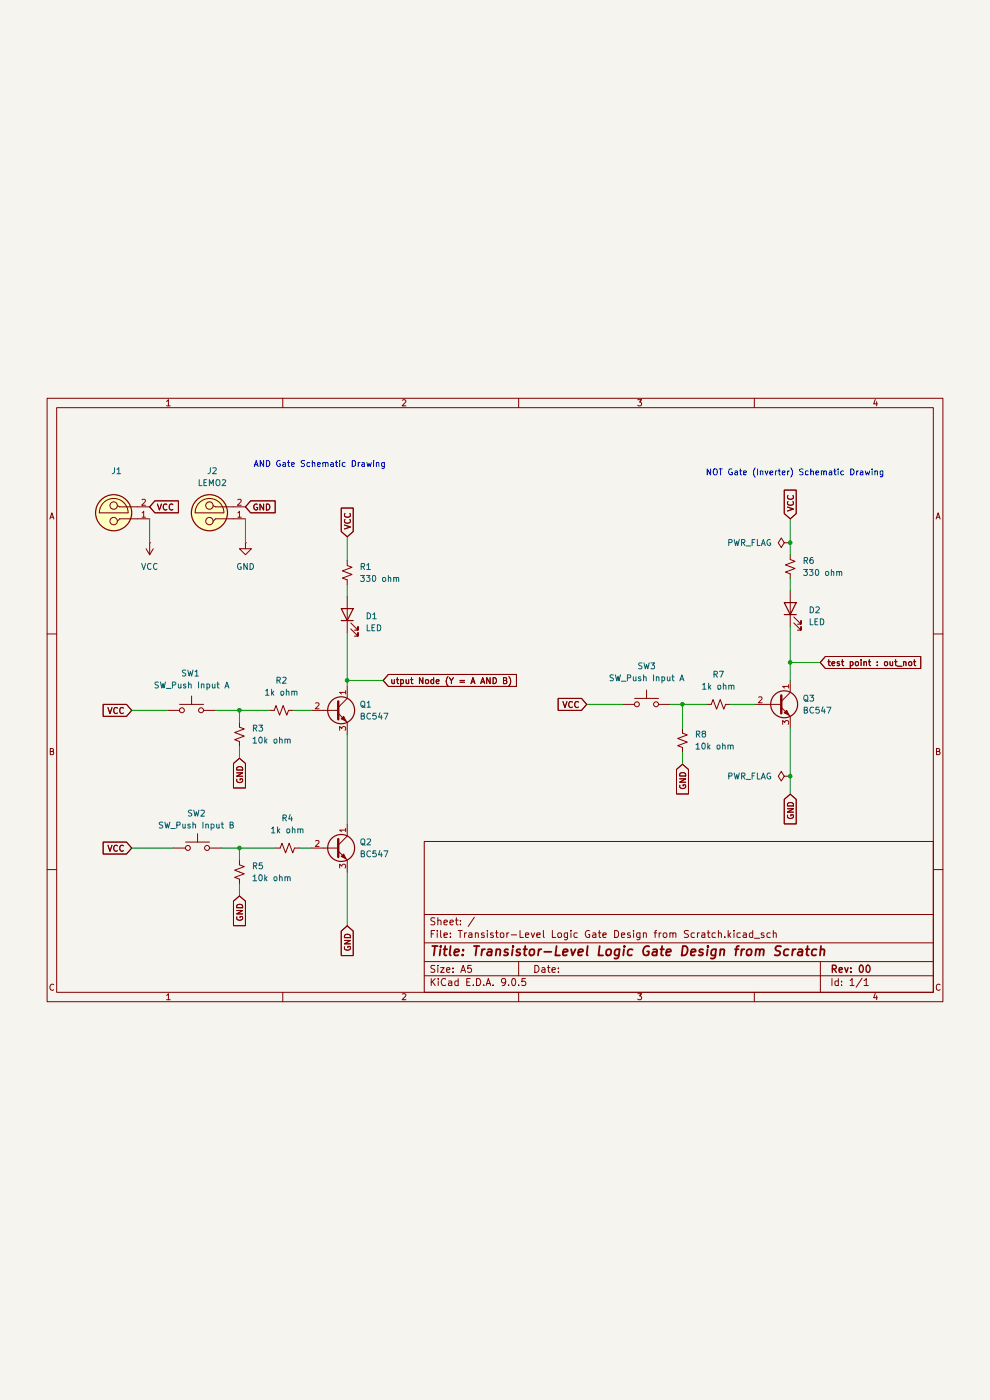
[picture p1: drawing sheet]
(kicad_sch
 (version 20250114)
 (generator "eeschema")
 (generator_version "9.0")
 (paper "A5")
 (title_block
  (title "Transistor-Level Logic Gate Design from Scratch")
  (rev "00"))
 (lib_symbols
  (symbol "Connector:LEMO2"
   (pin_names
    (offset 1.016) (hide yes)) (exclude_from_sim no) (in_bom yes) (on_board yes)
   (property "Reference" "J" (at 0 6.35 0) (effects (font (size 1.27 1.27))))
   (property "Value" "LEMO2" (at 0 -3.81 0) (effects (font (size 1.27 1.27))))
   (property "Footprint" "" (at 0 1.27 0) (effects (font (size 1.27 1.27)) (hide yes)))
   (property "Datasheet" "~" (at 0 1.27 0) (effects (font (size 1.27 1.27)) (hide yes)))
   (property "Description" "2-pin LEMO connector" (at 0 0 0) (effects (font (size 1.27 1.27)) (hide yes)))
   (symbol "LEMO2_0_1"
    (polyline (pts (xy -5.08 2.54) (xy -1.27 2.54)) (stroke (width 0) (type default)) (fill (type none)))
    (polyline (pts (xy -5.08 0) (xy -1.27 0)) (stroke (width 0) (type default)) (fill (type none)))
    (polyline (pts (xy -3.048 1.27) (xy 3.048 1.27)) (stroke (width 0) (type default)) (fill (type none)))
    (polyline (pts (xy -1.27 2.54) (xy -0.762 3.048)) (stroke (width 0) (type default)) (fill (type none)))
    (polyline (pts (xy -0.762 -0.2286) (xy -1.27 0)) (stroke (width 0) (type default)) (fill (type none)))
    (arc (start 0 -1.778) (mid -2.1553 -0.8853) (end -3.048 1.27) (stroke (width 0) (type default)) (fill (type none)))
    (circle (center 0 3.048) (radius 0.762) (stroke (width 0) (type default)) (fill (type none)))
    (circle (center 0 1.27) (radius 3.81) (stroke (width 0.254) (type default)) (fill (type background)))
    (circle (center 0 -0.2286) (radius 0.762) (stroke (width 0) (type default)) (fill (type none)))
    (arc (start 3.048 1.27) (mid 2.1553 -0.8853) (end 0 -1.778) (stroke (width 0) (type default)) (fill (type none))))
   (symbol "LEMO2_1_1"
    (pin passive line (at -7.62 2.54 0) (length 2.54) (name "~" (effects (font (size 1.27 1.27)))) (number "1" (effects (font (size 1.27 1.27)))))
    (pin passive line (at -7.62 0 0) (length 2.54) (name "~" (effects (font (size 1.27 1.27)))) (number "2" (effects (font (size 1.27 1.27))))))
   (embedded_fonts no))
  (symbol "Device:LED"
   (pin_numbers (hide yes))
   (pin_names
    (offset 1.016) (hide yes)) (exclude_from_sim no) (in_bom yes) (on_board yes)
   (property "Reference" "D" (at 0 2.54 0) (effects (font (size 1.27 1.27))))
   (property "Value" "LED" (at 0 -2.54 0) (effects (font (size 1.27 1.27))))
   (property "Footprint" "" (at 0 0 0) (effects (font (size 1.27 1.27)) (hide yes)))
   (property "Datasheet" "~" (at 0 0 0) (effects (font (size 1.27 1.27)) (hide yes)))
   (property "Description" "Light emitting diode" (at 0 0 0) (effects (font (size 1.27 1.27)) (hide yes)))
   (property "Sim.Pins" "1=K 2=A" (at 0 0 0) (effects (font (size 1.27 1.27)) (hide yes)))
   (symbol "LED_0_1"
    (polyline (pts (xy -3.048 -0.762) (xy -4.572 -2.286) (xy -3.81 -2.286) (xy -4.572 -2.286) (xy -4.572 -1.524)) (stroke (width 0) (type default)) (fill (type none)))
    (polyline (pts (xy -1.778 -0.762) (xy -3.302 -2.286) (xy -2.54 -2.286) (xy -3.302 -2.286) (xy -3.302 -1.524)) (stroke (width 0) (type default)) (fill (type none)))
    (polyline (pts (xy -1.27 0) (xy 1.27 0)) (stroke (width 0) (type default)) (fill (type none)))
    (polyline (pts (xy -1.27 -1.27) (xy -1.27 1.27)) (stroke (width 0.254) (type default)) (fill (type none)))
    (polyline (pts (xy 1.27 -1.27) (xy 1.27 1.27) (xy -1.27 0) (xy 1.27 -1.27)) (stroke (width 0.254) (type default)) (fill (type none))))
   (symbol "LED_1_1"
    (pin passive line (at -3.81 0 0) (length 2.54) (name "K" (effects (font (size 1.27 1.27)))) (number "1" (effects (font (size 1.27 1.27)))))
    (pin passive line (at 3.81 0 180) (length 2.54) (name "A" (effects (font (size 1.27 1.27)))) (number "2" (effects (font (size 1.27 1.27))))))
   (embedded_fonts no))
  (symbol "Device:R_Small_US"
   (pin_numbers (hide yes))
   (pin_names
    (offset 0.254) (hide yes)) (exclude_from_sim no) (in_bom yes) (on_board yes)
   (property "Reference" "R" (at 0.762 0.508 0) (effects (font (size 1.27 1.27)) (justify left)))
   (property "Value" "R_Small_US" (at 0.762 -1.016 0) (effects (font (size 1.27 1.27)) (justify left)))
   (property "Footprint" "" (at 0 0 0) (effects (font (size 1.27 1.27)) (hide yes)))
   (property "Datasheet" "~" (at 0 0 0) (effects (font (size 1.27 1.27)) (hide yes)))
   (property "Description" "Resistor, small US symbol" (at 0 0 0) (effects (font (size 1.27 1.27)) (hide yes)))
   (symbol "R_Small_US_1_1"
    (polyline (pts (xy 0 1.524) (xy 1.016 1.143) (xy 0 0.762) (xy -1.016 0.381) (xy 0 0)) (stroke (width 0) (type default)) (fill (type none)))
    (polyline (pts (xy 0 0) (xy 1.016 -0.381) (xy 0 -0.762) (xy -1.016 -1.143) (xy 0 -1.524)) (stroke (width 0) (type default)) (fill (type none)))
    (pin passive line (at 0 2.54 270) (length 1.016) (name "~" (effects (font (size 1.27 1.27)))) (number "1" (effects (font (size 1.27 1.27)))))
    (pin passive line (at 0 -2.54 90) (length 1.016) (name "~" (effects (font (size 1.27 1.27)))) (number "2" (effects (font (size 1.27 1.27))))))
   (embedded_fonts no))
  (symbol "Switch:SW_Push"
   (pin_numbers (hide yes))
   (pin_names
    (offset 1.016) (hide yes)) (exclude_from_sim no) (in_bom yes) (on_board yes)
   (property "Reference" "SW" (at 1.27 2.54 0) (effects (font (size 1.27 1.27)) (justify left)))
   (property "Value" "SW_Push" (at 0 -1.524 0) (effects (font (size 1.27 1.27))))
   (property "Footprint" "" (at 0 5.08 0) (effects (font (size 1.27 1.27)) (hide yes)))
   (property "Datasheet" "~" (at 0 5.08 0) (effects (font (size 1.27 1.27)) (hide yes)))
   (property "Description" "Push button switch, generic, two pins" (at 0 0 0) (effects (font (size 1.27 1.27)) (hide yes)))
   (symbol "SW_Push_0_1"
    (circle (center -2.032 0) (radius 0.508) (stroke (width 0) (type default)) (fill (type none)))
    (polyline (pts (xy 0 1.27) (xy 0 3.048)) (stroke (width 0) (type default)) (fill (type none)))
    (circle (center 2.032 0) (radius 0.508) (stroke (width 0) (type default)) (fill (type none)))
    (polyline (pts (xy 2.54 1.27) (xy -2.54 1.27)) (stroke (width 0) (type default)) (fill (type none)))
    (pin passive line (at -5.08 0 0) (length 2.54) (name "1" (effects (font (size 1.27 1.27)))) (number "1" (effects (font (size 1.27 1.27)))))
    (pin passive line (at 5.08 0 180) (length 2.54) (name "2" (effects (font (size 1.27 1.27)))) (number "2" (effects (font (size 1.27 1.27))))))
   (embedded_fonts no))
  (symbol "Transistor_BJT:BC547"
   (pin_names
    (offset 0) (hide yes)) (exclude_from_sim no) (in_bom yes) (on_board yes)
   (property "Reference" "Q" (at 5.08 1.905 0) (effects (font (size 1.27 1.27)) (justify left)))
   (property "Value" "BC547" (at 5.08 0 0) (effects (font (size 1.27 1.27)) (justify left)))
   (property "Footprint" "Package_TO_SOT_THT:TO-92_Inline" (at 5.08 -1.905 0) (effects (font (size 1.27 1.27)
    (italic yes)) (justify left) (hide yes)))
   (property "Datasheet" "https://www.onsemi.com/pub/Collateral/BC550-D.pdf" (at 0 0 0) (effects (font (size 1.27 1.27)) (justify left) (hide yes)))
   (property "Description" "0.1A Ic, 45V Vce, Small Signal NPN Transistor, TO-92" (at 0 0 0) (effects (font (size 1.27 1.27)) (hide yes)))
   (symbol "BC547_0_1"
    (polyline (pts (xy -2.54 0) (xy 0.635 0)) (stroke (width 0) (type default)) (fill (type none)))
    (polyline (pts (xy 0.635 1.905) (xy 0.635 -1.905)) (stroke (width 0.508) (type default)) (fill (type none)))
    (circle (center 1.27 0) (radius 2.8194) (stroke (width 0.254) (type default)) (fill (type none))))
   (symbol "BC547_1_1"
    (polyline (pts (xy 0.635 0.635) (xy 2.54 2.54)) (stroke (width 0) (type default)) (fill (type none)))
    (polyline (pts (xy 0.635 -0.635) (xy 2.54 -2.54)) (stroke (width 0) (type default)) (fill (type none)))
    (polyline (pts (xy 1.27 -1.778) (xy 1.778 -1.27) (xy 2.286 -2.286) (xy 1.27 -1.778)) (stroke (width 0) (type default)) (fill (type outline)))
    (pin input line (at -5.08 0 0) (length 2.54) (name "B" (effects (font (size 1.27 1.27)))) (number "2" (effects (font (size 1.27 1.27)))))
    (pin passive line (at 2.54 5.08 270) (length 2.54) (name "C" (effects (font (size 1.27 1.27)))) (number "1" (effects (font (size 1.27 1.27)))))
    (pin passive line (at 2.54 -5.08 90) (length 2.54) (name "E" (effects (font (size 1.27 1.27)))) (number "3" (effects (font (size 1.27 1.27))))))
   (embedded_fonts no))
  (symbol "power:GND"
   (power)
   (pin_numbers (hide yes))
   (pin_names
    (offset 0) (hide yes)) (exclude_from_sim no) (in_bom yes) (on_board yes)
   (property "Reference" "#PWR" (at 0 -6.35 0) (effects (font (size 1.27 1.27)) (hide yes)))
   (property "Value" "GND" (at 0 -3.81 0) (effects (font (size 1.27 1.27))))
   (property "Footprint" "" (at 0 0 0) (effects (font (size 1.27 1.27)) (hide yes)))
   (property "Datasheet" "" (at 0 0 0) (effects (font (size 1.27 1.27)) (hide yes)))
   (property "Description" "Power symbol creates a global label with name \"GND\" , ground" (at 0 0 0) (effects (font (size 1.27 1.27)) (hide yes)))
   (symbol "GND_0_1"
    (polyline (pts (xy 0 0) (xy 0 -1.27) (xy 1.27 -1.27) (xy 0 -2.54) (xy -1.27 -1.27) (xy 0 -1.27)) (stroke (width 0) (type default)) (fill (type none))))
   (symbol "GND_1_1"
    (pin power_in line (at 0 0 270) (length 0) (name "~" (effects (font (size 1.27 1.27)))) (number "1" (effects (font (size 1.27 1.27))))))
   (embedded_fonts no))
  (symbol "power:PWR_FLAG"
   (power)
   (pin_numbers (hide yes))
   (pin_names
    (offset 0) (hide yes)) (exclude_from_sim no) (in_bom yes) (on_board yes)
   (property "Reference" "#FLG" (at 0 1.905 0) (effects (font (size 1.27 1.27)) (hide yes)))
   (property "Value" "PWR_FLAG" (at 0 3.81 0) (effects (font (size 1.27 1.27))))
   (property "Footprint" "" (at 0 0 0) (effects (font (size 1.27 1.27)) (hide yes)))
   (property "Datasheet" "~" (at 0 0 0) (effects (font (size 1.27 1.27)) (hide yes)))
   (property "Description" "Special symbol for telling ERC where power comes from" (at 0 0 0) (effects (font (size 1.27 1.27)) (hide yes)))
   (symbol "PWR_FLAG_0_0"
    (pin power_out line (at 0 0 90) (length 0) (name "~" (effects (font (size 1.27 1.27)))) (number "1" (effects (font (size 1.27 1.27))))))
   (symbol "PWR_FLAG_0_1"
    (polyline (pts (xy 0 0) (xy 0 1.27) (xy -1.016 1.905) (xy 0 2.54) (xy 1.016 1.905) (xy 0 1.27)) (stroke (width 0) (type default)) (fill (type none))))
   (embedded_fonts no))
  (symbol "power:VCC"
   (power)
   (pin_numbers (hide yes))
   (pin_names
    (offset 0) (hide yes)) (exclude_from_sim no) (in_bom yes) (on_board yes)
   (property "Reference" "#PWR" (at 0 -3.81 0) (effects (font (size 1.27 1.27)) (hide yes)))
   (property "Value" "VCC" (at 0 3.556 0) (effects (font (size 1.27 1.27))))
   (property "Footprint" "" (at 0 0 0) (effects (font (size 1.27 1.27)) (hide yes)))
   (property "Datasheet" "" (at 0 0 0) (effects (font (size 1.27 1.27)) (hide yes)))
   (property "Description" "Power symbol creates a global label with name \"VCC\"" (at 0 0 0) (effects (font (size 1.27 1.27)) (hide yes)))
   (symbol "VCC_0_1"
    (polyline (pts (xy -0.762 1.27) (xy 0 2.54)) (stroke (width 0) (type default)) (fill (type none)))
    (polyline (pts (xy 0 2.54) (xy 0.762 1.27)) (stroke (width 0) (type default)) (fill (type none)))
    (polyline (pts (xy 0 0) (xy 0 2.54)) (stroke (width 0) (type default)) (fill (type none))))
   (symbol "VCC_1_1"
    (pin power_in line (at 0 0 90) (length 0) (name "~" (effects (font (size 1.27 1.27)))) (number "1" (effects (font (size 1.27 1.27))))))
   (embedded_fonts no)))
 (text "AND Gate Schematic Drawing"
  (exclude_from_sim no)
  (at 67.818 24.13 0)
  (effects (font (size 1.27 1.27))))
 (text "NOT Gate (Inverter) Schematic Drawing"
  (exclude_from_sim no)
  (at 168.656 25.908 0)
  (effects (font (size 1.27 1.27))))
 (text ".title Transistor Logic Gate Simulation\n.global VCC GND\n\n* Power Supply Setup\nVvcc VCC GND DC 5\n\n* Input Trigger Pulse (NOT Gate switch SW3 ke badle)\nVinput test_point_:_out_not GND PULSE(0 5 0 1m 1m 4m 8m)\n\n* Transient Control Command\n.tran 10u 16m"
  (exclude_from_sim no)
  (at 243.332 26.924 0)
  (effects (font (size 1.27 1.27))))
 (junction
  (at 167.64 40.64)
  (diameter 0)
  (color 0 0 0 0))
 (junction
  (at 73.66 69.85)
  (diameter 0)
  (color 0 0 0 0))
 (junction
  (at 50.8 76.2)
  (diameter 0)
  (color 0 0 0 0))
 (junction
  (at 167.64 90.17)
  (diameter 0)
  (color 0 0 0 0))
 (junction
  (at 50.8 105.41)
  (diameter 0)
  (color 0 0 0 0))
 (junction
  (at 144.78 74.93)
  (diameter 0)
  (color 0 0 0 0))
 (junction
  (at 167.64 66.04)
  (diameter 0)
  (color 0 0 0 0))
 (wire
  (pts (xy 50.8 76.2) (xy 50.8 78.74))
  (stroke (width 0) (type default)))
 (wire
  (pts (xy 154.94 74.93) (xy 160.02 74.93))
  (stroke (width 0) (type default)))
 (wire
  (pts (xy 73.66 69.85) (xy 73.66 71.12))
  (stroke (width 0) (type default)))
 (wire
  (pts (xy 50.8 105.41) (xy 58.42 105.41))
  (stroke (width 0) (type default)))
 (wire
  (pts (xy 73.66 39.37) (xy 73.66 44.45))
  (stroke (width 0) (type default)))
 (wire
  (pts (xy 142.24 74.93) (xy 144.78 74.93))
  (stroke (width 0) (type default)))
 (wire
  (pts (xy 66.04 105.41) (xy 63.5 105.41))
  (stroke (width 0) (type default)))
 (wire
  (pts (xy 45.72 76.2) (xy 50.8 76.2))
  (stroke (width 0) (type default)))
 (wire
  (pts (xy 50.8 83.82) (xy 50.8 86.36))
  (stroke (width 0) (type default)))
 (wire
  (pts (xy 31.75 35.56) (xy 31.75 40.64))
  (stroke (width 0) (type default)))
 (wire
  (pts (xy 124.46 74.93) (xy 132.08 74.93))
  (stroke (width 0) (type default)))
 (wire
  (pts (xy 46.99 105.41) (xy 50.8 105.41))
  (stroke (width 0) (type default)))
 (wire
  (pts (xy 73.66 49.53) (xy 73.66 52.07))
  (stroke (width 0) (type default)))
 (wire
  (pts (xy 73.66 69.85) (xy 81.28 69.85))
  (stroke (width 0) (type default)))
 (wire
  (pts (xy 50.8 113.03) (xy 50.8 115.57))
  (stroke (width 0) (type default)))
 (wire
  (pts (xy 144.78 80.01) (xy 144.78 74.93))
  (stroke (width 0) (type default)))
 (wire
  (pts (xy 73.66 81.28) (xy 73.66 100.33))
  (stroke (width 0) (type default)))
 (wire
  (pts (xy 73.66 110.49) (xy 73.66 121.92))
  (stroke (width 0) (type default)))
 (wire
  (pts (xy 167.64 90.17) (xy 167.64 93.98))
  (stroke (width 0) (type default)))
 (wire
  (pts (xy 27.94 105.41) (xy 36.83 105.41))
  (stroke (width 0) (type default)))
 (wire
  (pts (xy 167.64 66.04) (xy 173.99 66.04))
  (stroke (width 0) (type default)))
 (wire
  (pts (xy 167.64 43.18) (xy 167.64 40.64))
  (stroke (width 0) (type default)))
 (wire
  (pts (xy 167.64 58.42) (xy 167.64 66.04))
  (stroke (width 0) (type default)))
 (wire
  (pts (xy 27.94 76.2) (xy 35.56 76.2))
  (stroke (width 0) (type default)))
 (wire
  (pts (xy 50.8 105.41) (xy 50.8 107.95))
  (stroke (width 0) (type default)))
 (wire
  (pts (xy 144.78 85.09) (xy 144.78 87.63))
  (stroke (width 0) (type default)))
 (wire
  (pts (xy 73.66 59.69) (xy 73.66 69.85))
  (stroke (width 0) (type default)))
 (wire
  (pts (xy 52.07 35.56) (xy 52.07 40.64))
  (stroke (width 0) (type default)))
 (wire
  (pts (xy 167.64 80.01) (xy 167.64 90.17))
  (stroke (width 0) (type default)))
 (wire
  (pts (xy 50.8 76.2) (xy 57.15 76.2))
  (stroke (width 0) (type default)))
 (wire
  (pts (xy 167.64 48.26) (xy 167.64 50.8))
  (stroke (width 0) (type default)))
 (wire
  (pts (xy 167.64 35.56) (xy 167.64 40.64))
  (stroke (width 0) (type default)))
 (wire
  (pts (xy 144.78 74.93) (xy 149.86 74.93))
  (stroke (width 0) (type default)))
 (wire
  (pts (xy 62.23 76.2) (xy 66.04 76.2))
  (stroke (width 0) (type default)))
 (wire
  (pts (xy 167.64 66.04) (xy 167.64 69.85))
  (stroke (width 0) (type default)))
 (global_label "GND"
  (shape input)
  (at 52.07 33.02 0)
  (fields_autoplaced yes)
  (effects (font (size 1.27 1.27)) (justify left))
  (property "Intersheetrefs" "${INTERSHEET_REFS}" (at 58.9257 33.02 0) (effects (font (size 1.27 1.27)) (justify left) (hide yes))))
 (global_label "GND"
  (shape input)
  (at 50.8 115.57 270)
  (fields_autoplaced yes)
  (effects (font (size 1.27 1.27)) (justify right))
  (property "Intersheetrefs" "${INTERSHEET_REFS}" (at 50.8 122.4257 90) (effects (font (size 1.27 1.27)) (justify right) (hide yes))))
 (global_label "VCC"
  (shape input)
  (at 27.94 105.41 180)
  (fields_autoplaced yes)
  (effects (font (size 1.27 1.27)) (justify right))
  (property "Intersheetrefs" "${INTERSHEET_REFS}" (at 21.3262 105.41 0) (effects (font (size 1.27 1.27)) (justify right) (hide yes))))
 (global_label "GND"
  (shape input)
  (at 144.78 87.63 270)
  (fields_autoplaced yes)
  (effects (font (size 1.27 1.27)) (justify right))
  (property "Intersheetrefs" "${INTERSHEET_REFS}" (at 144.78 94.4857 90) (effects (font (size 1.27 1.27)) (justify right) (hide yes))))
 (global_label "VCC"
  (shape input)
  (at 167.64 35.56 90)
  (fields_autoplaced yes)
  (effects (font (size 1.27 1.27)) (justify left))
  (property "Intersheetrefs" "${INTERSHEET_REFS}" (at 167.64 28.9462 90) (effects (font (size 1.27 1.27)) (justify left) (hide yes))))
 (global_label "VCC"
  (shape input)
  (at 73.66 39.37 90)
  (fields_autoplaced yes)
  (effects (font (size 1.27 1.27)) (justify left))
  (property "Intersheetrefs" "${INTERSHEET_REFS}" (at 73.66 32.7562 90) (effects (font (size 1.27 1.27)) (justify left) (hide yes))))
 (global_label "GND"
  (shape input)
  (at 167.64 93.98 270)
  (fields_autoplaced yes)
  (effects (font (size 1.27 1.27)) (justify right))
  (property "Intersheetrefs" "${INTERSHEET_REFS}" (at 167.64 100.8357 90) (effects (font (size 1.27 1.27)) (justify right) (hide yes))))
 (global_label "VCC"
  (shape input)
  (at 31.75 33.02 0)
  (fields_autoplaced yes)
  (effects (font (size 1.27 1.27)) (justify left))
  (property "Intersheetrefs" "${INTERSHEET_REFS}" (at 38.3638 33.02 0) (effects (font (size 1.27 1.27)) (justify left) (hide yes))))
 (global_label "VCC"
  (shape input)
  (at 124.46 74.93 180)
  (fields_autoplaced yes)
  (effects (font (size 1.27 1.27)) (justify right))
  (property "Intersheetrefs" "${INTERSHEET_REFS}" (at 117.8462 74.93 0) (effects (font (size 1.27 1.27)) (justify right) (hide yes))))
 (global_label "GND"
  (shape input)
  (at 50.8 86.36 270)
  (fields_autoplaced yes)
  (effects (font (size 1.27 1.27)) (justify right))
  (property "Intersheetrefs" "${INTERSHEET_REFS}" (at 50.8 93.2157 90) (effects (font (size 1.27 1.27)) (justify right) (hide yes))))
 (global_label "GND"
  (shape input)
  (at 73.66 121.92 270)
  (fields_autoplaced yes)
  (effects (font (size 1.27 1.27)) (justify right))
  (property "Intersheetrefs" "${INTERSHEET_REFS}" (at 73.66 128.7757 90) (effects (font (size 1.27 1.27)) (justify right) (hide yes))))
 (global_label "utput Node (Y = A AND B)"
  (shape input)
  (at 81.28 69.85 0)
  (fields_autoplaced yes)
  (effects (font (size 1.27 1.27)) (justify left))
  (property "Intersheetrefs" "${INTERSHEET_REFS}" (at 110.0884 69.85 0) (effects (font (size 1.27 1.27)) (justify left) (hide yes))))
 (global_label "test point : out_not"
  (shape input)
  (at 173.99 66.04 0)
  (fields_autoplaced yes)
  (effects (font (size 1.27 1.27)) (justify left))
  (property "Intersheetrefs" "${INTERSHEET_REFS}" (at 195.8434 66.04 0) (effects (font (size 1.27 1.27)) (justify left) (hide yes))))
 (global_label "VCC"
  (shape input)
  (at 27.94 76.2 180)
  (fields_autoplaced yes)
  (effects (font (size 1.27 1.27)) (justify right))
  (property "Intersheetrefs" "${INTERSHEET_REFS}" (at 21.3262 76.2 0) (effects (font (size 1.27 1.27)) (justify right) (hide yes))))
 (symbol
  (lib_id "power:PWR_FLAG")
  (at 167.64 90.17 90)
  (unit 1)
  (exclude_from_sim no)
  (in_bom yes)
  (on_board yes)
  (dnp no)
  (fields_autoplaced yes)
  (property "Reference" "#FLG04" (at 165.735 90.17 0) (effects (font (size 1.27 1.27)) (hide yes)))
  (property "Value" "PWR_FLAG" (at 163.83 90.1699 90) (effects (font (size 1.27 1.27)) (justify left)))
  (property "Footprint" "" (at 167.64 90.17 0) (effects (font (size 1.27 1.27)) (hide yes)))
  (property "Datasheet" "~" (at 167.64 90.17 0) (effects (font (size 1.27 1.27)) (hide yes)))
  (property "Description" "Special symbol for telling ERC where power comes from" (at 167.64 90.17 0) (effects (font (size 1.27 1.27)) (hide yes)))
  (pin "1"))
 (symbol
  (lib_id "Device:R_Small_US")
  (at 59.69 76.2 90)
  (unit 1)
  (exclude_from_sim no)
  (in_bom yes)
  (on_board yes)
  (dnp no)
  (fields_autoplaced yes)
  (property "Reference" "R2" (at 59.69 69.85 90) (effects (font (size 1.27 1.27))))
  (property "Value" "1k ohm" (at 59.69 72.39 90) (effects (font (size 1.27 1.27))))
  (property "Footprint" "Resistor_THT:R_Axial_DIN0204_L3.6mm_D1.6mm_P7.62mm_Horizontal" (at 59.69 76.2 0) (effects (font (size 1.27 1.27)) (hide yes)))
  (property "Datasheet" "~" (at 59.69 76.2 0) (effects (font (size 1.27 1.27)) (hide yes)))
  (property "Description" "Resistor, small US symbol" (at 59.69 76.2 0) (effects (font (size 1.27 1.27)) (hide yes)))
  (pin "1")
  (pin "2"))
 (symbol
  (lib_id "Device:R_Small_US")
  (at 152.4 74.93 90)
  (unit 1)
  (exclude_from_sim no)
  (in_bom yes)
  (on_board yes)
  (dnp no)
  (fields_autoplaced yes)
  (property "Reference" "R7" (at 152.4 68.58 90) (effects (font (size 1.27 1.27))))
  (property "Value" "1k ohm" (at 152.4 71.12 90) (effects (font (size 1.27 1.27))))
  (property "Footprint" "Resistor_THT:R_Axial_DIN0204_L3.6mm_D1.6mm_P7.62mm_Horizontal" (at 152.4 74.93 0) (effects (font (size 1.27 1.27)) (hide yes)))
  (property "Datasheet" "~" (at 152.4 74.93 0) (effects (font (size 1.27 1.27)) (hide yes)))
  (property "Description" "Resistor, small US symbol" (at 152.4 74.93 0) (effects (font (size 1.27 1.27)) (hide yes)))
  (pin "1")
  (pin "2"))
 (symbol
  (lib_id "power:GND")
  (at 52.07 40.64 0)
  (unit 1)
  (exclude_from_sim no)
  (in_bom yes)
  (on_board yes)
  (dnp no)
  (fields_autoplaced yes)
  (property "Reference" "#PWR01" (at 52.07 46.99 0) (effects (font (size 1.27 1.27)) (hide yes)))
  (property "Value" "GND" (at 52.07 45.72 0) (effects (font (size 1.27 1.27))))
  (property "Footprint" "" (at 52.07 40.64 0) (effects (font (size 1.27 1.27)) (hide yes)))
  (property "Datasheet" "" (at 52.07 40.64 0) (effects (font (size 1.27 1.27)) (hide yes)))
  (property "Description" "Power symbol creates a global label with name \"GND\" , ground" (at 52.07 40.64 0) (effects (font (size 1.27 1.27)) (hide yes)))
  (pin "1"))
 (symbol
  (lib_id "Connector:LEMO2")
  (at 44.45 33.02 180)
  (unit 1)
  (exclude_from_sim no)
  (in_bom yes)
  (on_board yes)
  (dnp no)
  (fields_autoplaced yes)
  (property "Reference" "J2" (at 45.0215 25.4 0) (effects (font (size 1.27 1.27))))
  (property "Value" "LEMO2" (at 45.0215 27.94 0) (effects (font (size 1.27 1.27))))
  (property "Footprint" "Connector_PinHeader_1.00mm:PinHeader_1x02_P1.00mm_Vertical" (at 44.45 34.29 0) (effects (font (size 1.27 1.27)) (hide yes)))
  (property "Datasheet" "~" (at 44.45 34.29 0) (effects (font (size 1.27 1.27)) (hide yes)))
  (property "Description" "2-pin LEMO connector" (at 44.45 33.02 0) (effects (font (size 1.27 1.27)) (hide yes)))
  (property "Sim.Device" "I" (at 44.45 33.02 0) (effects (font (size 1.27 1.27)) (hide yes)))
  (property "Sim.Type" "PULSE" (at 44.45 33.02 0) (effects (font (size 1.27 1.27)) (hide yes)))
  (property "Sim.Pins" "1=+ 2=-" (at 44.45 33.02 0) (effects (font (size 1.27 1.27)) (hide yes)))
  (pin "1")
  (pin "2"))
 (symbol
  (lib_id "power:VCC")
  (at 31.75 40.64 180)
  (unit 1)
  (exclude_from_sim no)
  (in_bom yes)
  (on_board yes)
  (dnp no)
  (fields_autoplaced yes)
  (property "Reference" "#PWR05" (at 31.75 36.83 0) (effects (font (size 1.27 1.27)) (hide yes)))
  (property "Value" "VCC" (at 31.75 45.72 0) (effects (font (size 1.27 1.27))))
  (property "Footprint" "" (at 31.75 40.64 0) (effects (font (size 1.27 1.27)) (hide yes)))
  (property "Datasheet" "" (at 31.75 40.64 0) (effects (font (size 1.27 1.27)) (hide yes)))
  (property "Description" "Power symbol creates a global label with name \"VCC\"" (at 31.75 40.64 0) (effects (font (size 1.27 1.27)) (hide yes)))
  (pin "1"))
 (symbol
  (lib_id "Device:LED")
  (at 167.64 54.61 90)
  (unit 1)
  (exclude_from_sim no)
  (in_bom yes)
  (on_board yes)
  (dnp no)
  (fields_autoplaced yes)
  (property "Reference" "D2" (at 171.45 54.9274 90) (effects (font (size 1.27 1.27)) (justify right)))
  (property "Value" "LED" (at 171.45 57.4674 90) (effects (font (size 1.27 1.27)) (justify right)))
  (property "Footprint" "LED_THT:LED_D3.0mm" (at 167.64 54.61 0) (effects (font (size 1.27 1.27)) (hide yes)))
  (property "Datasheet" "~" (at 167.64 54.61 0) (effects (font (size 1.27 1.27)) (hide yes)))
  (property "Description" "Light emitting diode" (at 167.64 54.61 0) (effects (font (size 1.27 1.27)) (hide yes)))
  (property "Sim.Pins" "1=A 2=K" (at 167.64 54.61 0) (effects (font (size 1.27 1.27)) (hide yes)))
  (property "Sim.Device" "D" (at 167.64 54.61 0) (effects (font (size 1.27 1.27)) (hide yes)))
  (pin "2")
  (pin "1"))
 (symbol
  (lib_id "Device:R_Small_US")
  (at 167.64 45.72 0)
  (unit 1)
  (exclude_from_sim no)
  (in_bom yes)
  (on_board yes)
  (dnp no)
  (fields_autoplaced yes)
  (property "Reference" "R6" (at 170.18 44.4499 0) (effects (font (size 1.27 1.27)) (justify left)))
  (property "Value" "330 ohm" (at 170.18 46.9899 0) (effects (font (size 1.27 1.27)) (justify left)))
  (property "Footprint" "Resistor_THT:R_Axial_DIN0204_L3.6mm_D1.6mm_P7.62mm_Horizontal" (at 167.64 45.72 0) (effects (font (size 1.27 1.27)) (hide yes)))
  (property "Datasheet" "~" (at 167.64 45.72 0) (effects (font (size 1.27 1.27)) (hide yes)))
  (property "Description" "Resistor, small US symbol" (at 167.64 45.72 0) (effects (font (size 1.27 1.27)) (hide yes)))
  (pin "1")
  (pin "2"))
 (symbol
  (lib_id "Switch:SW_Push")
  (at 40.64 76.2 0)
  (unit 1)
  (exclude_from_sim no)
  (in_bom yes)
  (on_board yes)
  (dnp no)
  (property "Reference" "SW1" (at 40.386 68.326 0) (effects (font (size 1.27 1.27))))
  (property "Value" "SW_Push Input A" (at 40.64 70.866 0) (effects (font (size 1.27 1.27))))
  (property "Footprint" "Button_Switch_THT:SW_PUSH_6mm" (at 40.64 71.12 0) (effects (font (size 1.27 1.27)) (hide yes)))
  (property "Datasheet" "~" (at 40.64 71.12 0) (effects (font (size 1.27 1.27)) (hide yes)))
  (property "Description" "Push button switch, generic, two pins" (at 40.64 76.2 0) (effects (font (size 1.27 1.27)) (hide yes)))
  (property "Sim.Device" "SW" (at 40.64 76.2 0) (effects (font (size 1.27 1.27)) (hide yes)))
  (property "Sim.Type" "V" (at 40.64 76.2 0) (effects (font (size 1.27 1.27)) (hide yes)))
  (property "Sim.Pins" "1=ctrl+ 2=ctrl-" (at 40.64 76.2 0) (effects (font (size 1.27 1.27)) (hide yes)))
  (pin "1")
  (pin "2"))
 (symbol
  (lib_id "Device:R_Small_US")
  (at 73.66 46.99 0)
  (unit 1)
  (exclude_from_sim no)
  (in_bom yes)
  (on_board yes)
  (dnp no)
  (fields_autoplaced yes)
  (property "Reference" "R1" (at 76.2 45.7199 0) (effects (font (size 1.27 1.27)) (justify left)))
  (property "Value" "330 ohm" (at 76.2 48.2599 0) (effects (font (size 1.27 1.27)) (justify left)))
  (property "Footprint" "Resistor_THT:R_Axial_DIN0204_L3.6mm_D1.6mm_P7.62mm_Horizontal" (at 73.66 46.99 0) (effects (font (size 1.27 1.27)) (hide yes)))
  (property "Datasheet" "~" (at 73.66 46.99 0) (effects (font (size 1.27 1.27)) (hide yes)))
  (property "Description" "Resistor, small US symbol" (at 73.66 46.99 0) (effects (font (size 1.27 1.27)) (hide yes)))
  (pin "1")
  (pin "2"))
 (symbol
  (lib_id "Transistor_BJT:BC547")
  (at 71.12 76.2 0)
  (unit 1)
  (exclude_from_sim no)
  (in_bom yes)
  (on_board yes)
  (dnp no)
  (fields_autoplaced yes)
  (property "Reference" "Q1" (at 76.2 74.9299 0) (effects (font (size 1.27 1.27)) (justify left)))
  (property "Value" "BC547" (at 76.2 77.4699 0) (effects (font (size 1.27 1.27)) (justify left)))
  (property "Footprint" "Package_TO_SOT_THT:TO-92_Inline" (at 76.2 78.105 0) (effects (font (size 1.27 1.27)
    (italic yes)) (justify left) (hide yes)))
  (property "Datasheet" "https://www.onsemi.com/pub/Collateral/BC550-D.pdf" (at 71.12 76.2 0) (effects (font (size 1.27 1.27)) (justify left) (hide yes)))
  (property "Description" "0.1A Ic, 45V Vce, Small Signal NPN Transistor, TO-92" (at 71.12 76.2 0) (effects (font (size 1.27 1.27)) (hide yes)))
  (property "Sim.Device" "NPN" (at 71.12 76.2 0) (effects (font (size 1.27 1.27)) (hide yes)))
  (property "Sim.Type" "GUMMELPOON" (at 71.12 76.2 0) (effects (font (size 1.27 1.27)) (hide yes)))
  (property "Sim.Pins" "1=C 2=B 3=E" (at 71.12 76.2 0) (effects (font (size 1.27 1.27)) (hide yes)))
  (pin "2")
  (pin "3")
  (pin "1"))
 (symbol
  (lib_id "power:PWR_FLAG")
  (at 167.64 40.64 90)
  (unit 1)
  (exclude_from_sim no)
  (in_bom yes)
  (on_board yes)
  (dnp no)
  (fields_autoplaced yes)
  (property "Reference" "#FLG03" (at 165.735 40.64 0) (effects (font (size 1.27 1.27)) (hide yes)))
  (property "Value" "PWR_FLAG" (at 163.83 40.6399 90) (effects (font (size 1.27 1.27)) (justify left)))
  (property "Footprint" "" (at 167.64 40.64 0) (effects (font (size 1.27 1.27)) (hide yes)))
  (property "Datasheet" "~" (at 167.64 40.64 0) (effects (font (size 1.27 1.27)) (hide yes)))
  (property "Description" "Special symbol for telling ERC where power comes from" (at 167.64 40.64 0) (effects (font (size 1.27 1.27)) (hide yes)))
  (pin "1"))
 (symbol
  (lib_id "Switch:SW_Push")
  (at 137.16 74.93 0)
  (unit 1)
  (exclude_from_sim no)
  (in_bom yes)
  (on_board yes)
  (dnp no)
  (property "Reference" "SW3" (at 137.16 66.802 0) (effects (font (size 1.27 1.27))))
  (property "Value" "SW_Push Input A" (at 137.16 69.342 0) (effects (font (size 1.27 1.27))))
  (property "Footprint" "Button_Switch_THT:SW_PUSH_6mm" (at 137.16 69.85 0) (effects (font (size 1.27 1.27)) (hide yes)))
  (property "Datasheet" "~" (at 137.16 69.85 0) (effects (font (size 1.27 1.27)) (hide yes)))
  (property "Description" "Push button switch, generic, two pins" (at 137.16 74.93 0) (effects (font (size 1.27 1.27)) (hide yes)))
  (property "Sim.Device" "SW" (at 137.16 74.93 0) (effects (font (size 1.27 1.27)) (hide yes)))
  (property "Sim.Type" "V" (at 137.16 74.93 0) (effects (font (size 1.27 1.27)) (hide yes)))
  (property "Sim.Pins" "1=ctrl+ 2=ctrl-" (at 137.16 74.93 0) (effects (font (size 1.27 1.27)) (hide yes)))
  (pin "1")
  (pin "2"))
 (symbol
  (lib_id "Device:R_Small_US")
  (at 60.96 105.41 90)
  (unit 1)
  (exclude_from_sim no)
  (in_bom yes)
  (on_board yes)
  (dnp no)
  (fields_autoplaced yes)
  (property "Reference" "R4" (at 60.96 99.06 90) (effects (font (size 1.27 1.27))))
  (property "Value" "1k ohm" (at 60.96 101.6 90) (effects (font (size 1.27 1.27))))
  (property "Footprint" "Resistor_THT:R_Axial_DIN0204_L3.6mm_D1.6mm_P7.62mm_Horizontal" (at 60.96 105.41 0) (effects (font (size 1.27 1.27)) (hide yes)))
  (property "Datasheet" "~" (at 60.96 105.41 0) (effects (font (size 1.27 1.27)) (hide yes)))
  (property "Description" "Resistor, small US symbol" (at 60.96 105.41 0) (effects (font (size 1.27 1.27)) (hide yes)))
  (pin "1")
  (pin "2"))
 (symbol
  (lib_id "Device:R_Small_US")
  (at 50.8 81.28 180)
  (unit 1)
  (exclude_from_sim no)
  (in_bom yes)
  (on_board yes)
  (dnp no)
  (fields_autoplaced yes)
  (property "Reference" "R3" (at 53.34 80.0099 0) (effects (font (size 1.27 1.27)) (justify right)))
  (property "Value" "10k ohm" (at 53.34 82.5499 0) (effects (font (size 1.27 1.27)) (justify right)))
  (property "Footprint" "Resistor_THT:R_Axial_DIN0204_L3.6mm_D1.6mm_P7.62mm_Horizontal" (at 50.8 81.28 0) (effects (font (size 1.27 1.27)) (hide yes)))
  (property "Datasheet" "~" (at 50.8 81.28 0) (effects (font (size 1.27 1.27)) (hide yes)))
  (property "Description" "Resistor, small US symbol" (at 50.8 81.28 0) (effects (font (size 1.27 1.27)) (hide yes)))
  (pin "1")
  (pin "2"))
 (symbol
  (lib_id "Transistor_BJT:BC547")
  (at 71.12 105.41 0)
  (unit 1)
  (exclude_from_sim no)
  (in_bom yes)
  (on_board yes)
  (dnp no)
  (fields_autoplaced yes)
  (property "Reference" "Q2" (at 76.2 104.1399 0) (effects (font (size 1.27 1.27)) (justify left)))
  (property "Value" "BC547" (at 76.2 106.6799 0) (effects (font (size 1.27 1.27)) (justify left)))
  (property "Footprint" "Package_TO_SOT_THT:TO-92_Inline" (at 76.2 107.315 0) (effects (font (size 1.27 1.27)
    (italic yes)) (justify left) (hide yes)))
  (property "Datasheet" "https://www.onsemi.com/pub/Collateral/BC550-D.pdf" (at 71.12 105.41 0) (effects (font (size 1.27 1.27)) (justify left) (hide yes)))
  (property "Description" "0.1A Ic, 45V Vce, Small Signal NPN Transistor, TO-92" (at 71.12 105.41 0) (effects (font (size 1.27 1.27)) (hide yes)))
  (property "Sim.Device" "NPN" (at 71.12 105.41 0) (effects (font (size 1.27 1.27)) (hide yes)))
  (property "Sim.Type" "GUMMELPOON" (at 71.12 105.41 0) (effects (font (size 1.27 1.27)) (hide yes)))
  (property "Sim.Pins" "1=C 2=B 3=E" (at 71.12 105.41 0) (effects (font (size 1.27 1.27)) (hide yes)))
  (pin "2")
  (pin "3")
  (pin "1"))
 (symbol
  (lib_id "Transistor_BJT:BC547")
  (at 165.1 74.93 0)
  (unit 1)
  (exclude_from_sim no)
  (in_bom yes)
  (on_board yes)
  (dnp no)
  (fields_autoplaced yes)
  (property "Reference" "Q3" (at 170.18 73.6599 0) (effects (font (size 1.27 1.27)) (justify left)))
  (property "Value" "BC547" (at 170.18 76.1999 0) (effects (font (size 1.27 1.27)) (justify left)))
  (property "Footprint" "Package_TO_SOT_THT:TO-92_Inline" (at 170.18 76.835 0) (effects (font (size 1.27 1.27)
    (italic yes)) (justify left) (hide yes)))
  (property "Datasheet" "https://www.onsemi.com/pub/Collateral/BC550-D.pdf" (at 165.1 74.93 0) (effects (font (size 1.27 1.27)) (justify left) (hide yes)))
  (property "Description" "0.1A Ic, 45V Vce, Small Signal NPN Transistor, TO-92" (at 165.1 74.93 0) (effects (font (size 1.27 1.27)) (hide yes)))
  (property "Sim.Device" "NPN" (at 165.1 74.93 0) (effects (font (size 1.27 1.27)) (hide yes)))
  (property "Sim.Type" "VBIC" (at 165.1 74.93 0) (effects (font (size 1.27 1.27)) (hide yes)))
  (property "Sim.Pins" "1=C 2=B 3=E" (at 165.1 74.93 0) (effects (font (size 1.27 1.27)) (hide yes)))
  (pin "2")
  (pin "3")
  (pin "1"))
 (symbol
  (lib_id "Device:LED")
  (at 73.66 55.88 90)
  (unit 1)
  (exclude_from_sim no)
  (in_bom yes)
  (on_board yes)
  (dnp no)
  (fields_autoplaced yes)
  (property "Reference" "D1" (at 77.47 56.1974 90) (effects (font (size 1.27 1.27)) (justify right)))
  (property "Value" "LED" (at 77.47 58.7374 90) (effects (font (size 1.27 1.27)) (justify right)))
  (property "Footprint" "LED_THT:LED_D3.0mm" (at 73.66 55.88 0) (effects (font (size 1.27 1.27)) (hide yes)))
  (property "Datasheet" "~" (at 73.66 55.88 0) (effects (font (size 1.27 1.27)) (hide yes)))
  (property "Description" "Light emitting diode" (at 73.66 55.88 0) (effects (font (size 1.27 1.27)) (hide yes)))
  (property "Sim.Pins" "1=A 2=K" (at 73.66 55.88 0) (effects (font (size 1.27 1.27)) (hide yes)))
  (property "Sim.Device" "D" (at 73.66 55.88 0) (effects (font (size 1.27 1.27)) (hide yes)))
  (pin "2")
  (pin "1"))
 (symbol
  (lib_id "Device:R_Small_US")
  (at 50.8 110.49 180)
  (unit 1)
  (exclude_from_sim no)
  (in_bom yes)
  (on_board yes)
  (dnp no)
  (fields_autoplaced yes)
  (property "Reference" "R5" (at 53.34 109.2199 0) (effects (font (size 1.27 1.27)) (justify right)))
  (property "Value" "10k ohm" (at 53.34 111.7599 0) (effects (font (size 1.27 1.27)) (justify right)))
  (property "Footprint" "Resistor_THT:R_Axial_DIN0204_L3.6mm_D1.6mm_P7.62mm_Horizontal" (at 50.8 110.49 0) (effects (font (size 1.27 1.27)) (hide yes)))
  (property "Datasheet" "~" (at 50.8 110.49 0) (effects (font (size 1.27 1.27)) (hide yes)))
  (property "Description" "Resistor, small US symbol" (at 50.8 110.49 0) (effects (font (size 1.27 1.27)) (hide yes)))
  (pin "1")
  (pin "2"))
 (symbol
  (lib_id "Device:R_Small_US")
  (at 144.78 82.55 180)
  (unit 1)
  (exclude_from_sim no)
  (in_bom yes)
  (on_board yes)
  (dnp no)
  (fields_autoplaced yes)
  (property "Reference" "R8" (at 147.32 81.2799 0) (effects (font (size 1.27 1.27)) (justify right)))
  (property "Value" "10k ohm" (at 147.32 83.8199 0) (effects (font (size 1.27 1.27)) (justify right)))
  (property "Footprint" "Resistor_THT:R_Axial_DIN0204_L3.6mm_D1.6mm_P7.62mm_Horizontal" (at 144.78 82.55 0) (effects (font (size 1.27 1.27)) (hide yes)))
  (property "Datasheet" "~" (at 144.78 82.55 0) (effects (font (size 1.27 1.27)) (hide yes)))
  (property "Description" "Resistor, small US symbol" (at 144.78 82.55 0) (effects (font (size 1.27 1.27)) (hide yes)))
  (pin "1")
  (pin "2"))
 (symbol
  (lib_id "Switch:SW_Push")
  (at 41.91 105.41 0)
  (unit 1)
  (exclude_from_sim no)
  (in_bom yes)
  (on_board yes)
  (dnp no)
  (property "Reference" "SW2" (at 41.656 98.044 0) (effects (font (size 1.27 1.27))))
  (property "Value" "SW_Push Input B" (at 41.656 100.584 0) (effects (font (size 1.27 1.27))))
  (property "Footprint" "Button_Switch_THT:SW_PUSH_6mm" (at 41.91 100.33 0) (effects (font (size 1.27 1.27)) (hide yes)))
  (property "Datasheet" "~" (at 41.91 100.33 0) (effects (font (size 1.27 1.27)) (hide yes)))
  (property "Description" "Push button switch, generic, two pins" (at 41.91 105.41 0) (effects (font (size 1.27 1.27)) (hide yes)))
  (property "Sim.Device" "SW" (at 41.91 105.41 0) (effects (font (size 1.27 1.27)) (hide yes)))
  (property "Sim.Type" "V" (at 41.91 105.41 0) (effects (font (size 1.27 1.27)) (hide yes)))
  (property "Sim.Pins" "1=ctrl+ 2=ctrl-" (at 41.91 105.41 0) (effects (font (size 1.27 1.27)) (hide yes)))
  (pin "1")
  (pin "2"))
 (symbol
  (lib_id "Connector:LEMO2")
  (at 24.13 33.02 180)
  (unit 1)
  (exclude_from_sim no)
  (in_bom yes)
  (on_board yes)
  (dnp no)
  (fields_autoplaced yes)
  (property "Reference" "J1" (at 24.7015 25.4 0) (effects (font (size 1.27 1.27))))
  (property "Value" "${SIM.PARAMS}" (at 24.7015 27.94 0) (effects (font (size 1.27 1.27))))
  (property "Footprint" "Connector_PinHeader_1.00mm:PinHeader_1x02_P1.00mm_Vertical" (at 24.13 34.29 0) (effects (font (size 1.27 1.27)) (hide yes)))
  (property "Datasheet" "~" (at 24.13 34.29 0) (effects (font (size 1.27 1.27)) (hide yes)))
  (property "Description" "2-pin LEMO connector" (at 24.13 33.02 0) (effects (font (size 1.27 1.27)) (hide yes)))
  (property "Sim.Device" "V" (at 24.13 33.02 0) (effects (font (size 1.27 1.27)) (hide yes)))
  (property "Sim.Type" "SIN" (at 24.13 33.02 0) (effects (font (size 1.27 1.27)) (hide yes)))
  (property "Sim.Pins" "1=+ 2=-" (at 24.13 33.02 0) (effects (font (size 1.27 1.27)) (hide yes)))
  (pin "1")
  (pin "2"))
 (sheet_instances
  (path ""
   (page "1")))
 (embedded_fonts no))
